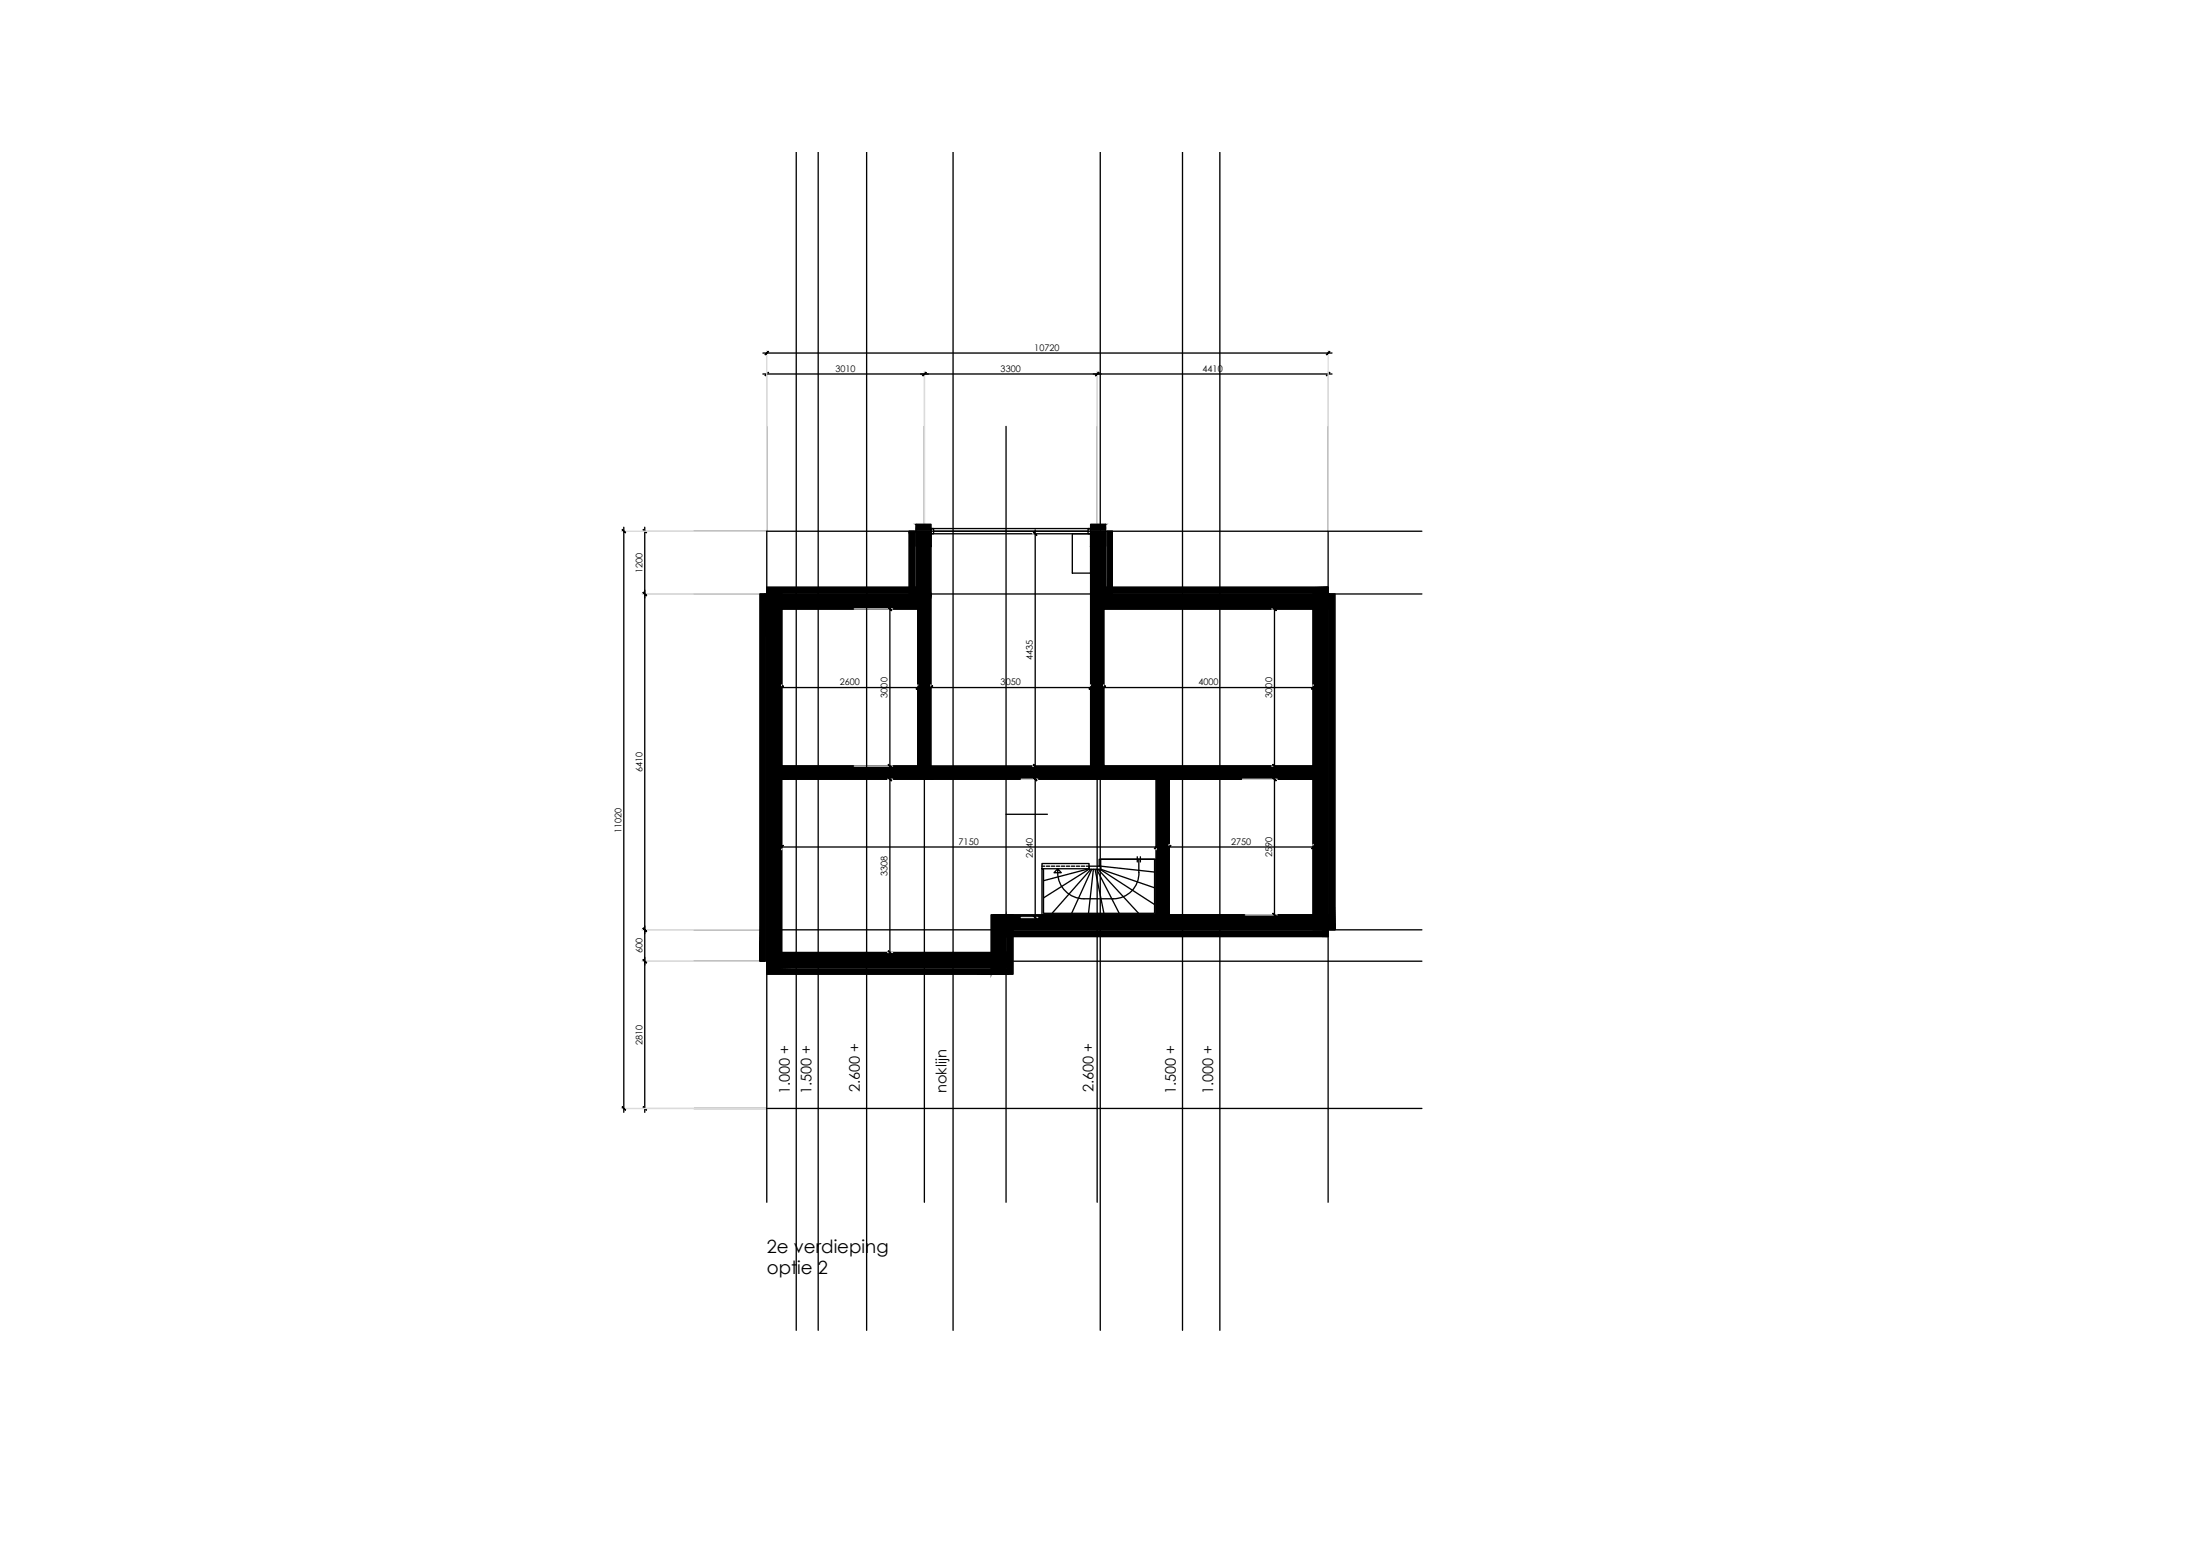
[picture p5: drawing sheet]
<svg xmlns="http://www.w3.org/2000/svg" width="420mm" height="297mm" viewBox="0 0 420 297" stroke-linecap="round" stroke-linejoin="round" font-family="sans-serif">
<!-- layer: 0 -->
<g fill="#000" stroke="#000" stroke-width=".19">
<path d="M146.7 71.1l-.5 .6zM146.1 71.7l.6-.6z"/>
<path d="M146.7 67.1l-.5 .6zM146.1 67.7l.6-.6z"/>
<path d="M176.2 71.7h.1l.5-.6zM176.8 71.1l-.5 .6z"/>
<path d="M176.8 71.1l-.5 .6zM176.2 71.7l.6-.6-.5 .6z"/>
<path d="M209.2 71.7l.6-.6zM209.8 71.1l-.5 .6z"/>
<path d="M209.8 71.1l-.5 .6zM209.8 71.1l-.5 .6z"/>
<path d="M253.3 71.7l.6-.6zM253.9 71.1l-.5 .6z"/>
<path d="M253.3 67.7l.6-.6zM253.9 67.1l-.5 .6z"/>
<path d="M118.8 101.1l.7 .6zM118.9 101.1l.6 .6z"/>
<path d="M122.9 113.1l.6 .6zM122.8 113.1l.7 .6z"/>
<path d="M122.8 101.1l.7 .6zM122.9 101.1l.6 .6z"/>
<path d="M122.8 113.1l.7 .6zM122.8 113.1l.7 .6z"/>
<path d="M169.6 116l.7 .5zM169.6 116l.7 .5z"/>
<path d="M173.6 101.4h1v12zM173.6 101.4v12h1z"/>
<path d="M174.9 101.4v2.8h2.9zM174.9 101.4h2.9v2.8z"/>
<path d="M174.9 100.1v1h2.9zM174.9 100.1h2.9v1z"/>
<path d="M146.4 116.2l28.9-2.8v2.8zM146.4 113.4v2.8l28.9-2.8z"/>
<path d="M146.4 113.1l28.9-1v1zM146.4 112.1v1l28.9-1z"/>
<path d="M174.9 101.4h2.9v12zM174.9 101.4v12h2.9z"/>
<path d="M197.4 101.6l.6 .6zM197.4 101.6l.6 .6z"/>
<path d="M208.3 101.4v12l2.8-12zM211.1 101.4v12h-2.8z"/>
<path d="M208.3 104.2l2.8-2.8v2.8zM208.3 101.4v2.8l2.8-2.8z"/>
<path d="M208.3 101.1l2.8-1v1zM208.3 100.1v1l2.8-1z"/>
<path d="M211.4 101.4v12l1-12zM212.4 101.4v12h-1z"/>
<path d="M243.1 116l.6 .5zM243.1 116l.6 .5z"/>
<path d="M209.5 116.2l44.1-2.8v2.8zM209.5 113.4v2.8l44.1-2.8z"/>
<path d="M209.5 113.1l44.1-1v1zM209.5 112.1v1l44.1-1z"/>
<path d="M149.5 130.9l-.5 .7zM149.5 130.9l-.5 .7z"/>
<path d="M174.9 131.5l.7-.6zM175.6 130.9l-.6 .7z"/>
<path d="M178.1 130.9l-.6 .7zM178.1 130.9l-.6 .7z"/>
<path d="M208 131.5l.6-.6zM208.6 130.9l-.6 .7z"/>
<path d="M211.1 130.9l-.6 .7zM211.1 130.9l-.6 .7z"/>
<path d="M250.5 131.5l.6-.6zM251.1 130.9l-.6 .7z"/>
<path d="M169.7 145.9l.6 .6zM169.6 146l.7 .5z"/>
<path d="M169.6 148.5l.7 .5zM169.6 148.5l.7 .5z"/>
<path d="M149.3 148.8l27.2-2.6v2.6zM149.3 146.2v2.6l27.2-2.6z"/>
<path d="M177.8 113.4l-2.5 32.8h2.5zM175.3 113.4h2.5l-2.5 32.8z"/>
<path d="M197.4 145.9l.6 .6zM197.4 146l.6 .5z"/>
<path d="M197.4 148.5l.6 .5zM197.4 148.5l.6 .5z"/>
<path d="M208.3 113.4l2.5 32.8h-2.5zM208.3 113.4l2.5 32.8v-32.8z"/>
<path d="M176.5 148.8l33-2.6v2.6zM176.5 146.2v2.6l33-2.6z"/>
<path d="M209.5 146.2v2.6h41.3zM209.5 146.2h41.3v2.6z"/>
<path d="M220.8 148.8v25.8l2.5-25.8zM223.3 148.8v25.8h-2.5z"/>
<path d="M243.1 146l.6 .5zM243.1 146l.6 .5z"/>
<path d="M243.1 148.5l.6 .5zM243.1 148.5l.6 .5z"/>
<path d="M122.9 177.2l.6 .6zM122.8 177.2l.7 .6z"/>
<path d="M122.8 177.2l.7 .6zM122.8 177.2l.7 .6z"/>
<path d="M149.5 161.4l-.5 .6zM149.5 161.4l-.5 .6z"/>
<path d="M189.3 174.6v11.4l2.8-11.4zM192.1 174.6v11.4h-2.8z"/>
<path d="M192.4 174.6v11.4l1-11.4zM193.4 174.6v11.4h-1z"/>
<path d="M197.4 174.8l.6 .6zM197.4 174.9l.6 .5z"/>
<path d="M220.5 162l.6-.6zM221.1 161.4l-.6 .6z"/>
<path d="M223.6 161.4l-.6 .6zM223 162l.6-.6z"/>
<path d="M243.1 174.4l.6 .5zM243.1 174.4l.6 .5z"/>
<path d="M250.5 162l.6-.6zM251.1 161.4l-.6 .6z"/>
<path d="M250.8 113.4l2.8 64.1h-2.8zM250.8 113.4l2.8 64.1v-64.1z"/>
<path d="M189.8 174.6l63.8 2.9v-2.9zM189.8 174.6l63.8 2.9h-63.8z"/>
<path d="M189.8 177.8l63.8 1v-1zM189.8 177.8l63.8 1h-63.8z"/>
<path d="M253.9 113.4l1 64.1h-1zM253.9 113.4l1 64.1v-64.1z"/>
<path d="M122.9 183.2l.6 .6zM122.8 183.2l.7 .6z"/>
<path d="M122.8 183.2l.7 .6zM122.8 183.2l.7 .6z"/>
<path d="M146.1 113.4l-1 70.1h1zM145.1 113.4h1l-1 70.1z"/>
<path d="M149.3 113.4l-2.9 70.1h2.9zM146.4 113.4h2.9l-2.9 70.1z"/>
<path d="M169.7 181.5l.6 .6zM169.6 181.6l.7 .5z"/>
<path d="M146.4 181.8l45.7 2.9v-2.9zM146.4 181.8l45.7 2.9h-45.7z"/>
<path d="M146.4 185l45.7 1v-1zM146.4 185l45.7 1h-45.7z"/>
<path d="M118.9 211.3l.6 .6zM118.8 211.3l.7 .6z"/>
<path d="M122.9 211.3l.6 .6zM122.8 211.3l.7 .6z"/>
</g>
<!-- layer: DIMENSION -->
<g fill="none" stroke="#000" stroke-width=".25">
<path d="M152.1 29v225M156.3 29v225M165.5 29v225M182 29v225M210.1 29v225M225.8 29v225M233 29v225M145.7 71.4h108.7M145.7 67.4h108.7M119.1 100.6v111.7M123.1 100.6v111.7M170 115.5v31.5"/>
<path d="M176.5 113.4v32.8M197.7 101.2v45.8M209.5 113.4v32.8M243.4 115.5v31.5M148.5 131.3h27.6M177 131.3h32M210 131.3h41.6M149.3 147.5h101.5M170 148v34.6M192.1 155.4h7.9M197.7 148v27.9M222 148.8v25.8"/>
<path d="M243.4 148v27.4M148.5 161.7h73M222.6 161.7h29"/>
</g>
<!-- layer: 25 -->
<g fill="none" stroke="#000" stroke-width=".25">
<path d="M145.1 113.4h1v70.1h-1zM146.4 113.4h28.9v2.8h-28.9zM146.4 112.1h28.9v1h-28.9zM146.4 113.4h2.9v70.1h-2.9zM173.6 101.4h1v12h-1zM174.9 101.4h2.9v12h-2.9zM174.9 101.4h2.9v2.8h-2.9zM174.9 100.1h2.9v1h-2.9zM175.3 113.4h2.5v32.8h-2.5zM177.8 100.9h30.5v1h-30.5zM177.8 100.9h.5v1h-.5zM178.3 101.4h29.5"/>
<path d="M207.8 100.9h.5v1h-.5zM208.3 113.4h2.5v32.8h-2.5zM208.3 101.4h2.8v12h-2.8zM208.3 101.4h2.8v2.8h-2.8zM208.3 100.1h2.8v1h-2.8zM209.5 113.4h44.1v2.8h-44.1zM209.5 112.1h44.1v1h-44.1zM211.4 101.4h1v12h-1zM250.8 113.4h2.8v64.1h-2.8zM253.9 113.4h1v64.1h-1zM149.3 146.2h27.2v2.6h-27.2zM176.5 146.2h33v2.6h-33z"/>
<path d="M209.5 146.2h41.3v2.6h-41.3zM220.8 148.8h2.5v25.8h-2.5zM189.3 174.6h2.8v11.4h-2.8zM189.8 174.6h63.8v2.9h-63.8zM189.8 177.8h63.8v1h-63.8zM192.4 174.6h1v11.4h-1zM146.4 181.8h45.7v2.9h-45.7zM146.4 185h45.7v1h-45.7z"/>
</g>
<!-- layer: STRAMIEN -->
<path d="M146.4 81.4v148.1M176.5 81.4v148.1M192.1 81.4v148.1M209.5 81.4v148.1M253.6 81.4v148.1M132.5 101.4h139.1M132.5 113.4h139.1M132.5 177.5h139.1M132.5 183.5h139.1M132.5 211.6h139.1" fill="none" stroke="#000" stroke-width=".25"/>
<!-- layer: DIMENSION -->
<g fill="none" stroke="#dbdbdb" stroke-width=".25">
<path d="M146.4 66.9v34.3M176.5 70.9v30.3M209.5 70.9v30.3M253.6 66.9v34.3M118.6 101.4h27.6M122.6 113.4h23.6M163.2 116.2h7.3M197.2 101.9h.2M242.9 116.2h.2M149.3 130.7v.3M175.3 130.7v.3M177.8 130.7v.3"/>
<path d="M208.3 130.7v.3M210.8 130.7v.3M250.8 130.7v.3M163.2 146.2h7.3M169.5 148.8h1M195 148.8h3.2M197.2 146.2h.2M237.3 148.8h6.6M242.9 146.2h.2M122.6 177.5h23.6M149.3 161.9v.3M195 175.2h3.2"/>
<path d="M220.8 161.9v.3M223.3 161.2v.3M237.8 174.6h6.1M250.8 161.2v.3M122.6 183.5h23.6M169.5 181.8h1M118.6 211.6h27.6"/>
</g>
<!-- layer: 0 -->
<g fill="none" stroke="#000" stroke-width=".25">
<path d="M149.3 116.2h26v30h-26zM204.8 101.9h3.5v7.5h-3.5zM210.8 116.2h40v30h-40zM223.3 148.8h27.5v25.8h-27.5zM199 165.8h.3v8.5h21.2v-10.3h-10.3v1.4h-.3v-1.4h10.9v10.6h-21.8zM199 164.8h9v1h-9zM199 165.4h.5M199.8 165.4h.7M200.8 165.4h.6M201.7 165.4h.7M202 165.8l-.7 .8h1.4l-.7-.8a5.1 5.1 0 0 0 5 5.8M202.7 165.4h.6"/>
<path d="M203.7 165.4h.6M204.6 165.4h.6M205.6 165.4h.6M206.5 165.4h.6M207 171.6h5.6M207.5 165.4h.5M208 165.4h2.3v.5h-2.3zM208 165.9l-8.7 5.5M208 165.8l-8.7 2.3M208.3 165.9l-7.4 8.4M208.5 165.9l-3.8 8.4M208.8 165.9l-.9 8.4"/>
<path d="M209.1 165.9l1.7 8.4M209.5 165.9l4.2 8.4M209.7 165.9l7.8 8.4M210.1 165.9l10.4 6.8M210.3 165.4l10.2 1.1M210.3 165.9l10.2 3.6M217.2 163.6v.9M217.5 164v2.6M217.5 166.6a4.9 4.9 0 0 1-4.9 5M217.8 163.6v.9"/>
</g>
<g font-size="3.5">
<text x="146.4" y="239.2">2e verdieping</text>
<text x="146.4" y="243.2">optie 2</text>
</g>
<g font-size="2.8">
<text x="150.8" y="208.9" transform="rotate(-90 150.8 208.9)">1.000 +</text>
<text x="155" y="208.9" transform="rotate(-90 155 208.9)">1.500 +</text>
<text x="164.2" y="208.5" transform="rotate(-90 164.2 208.5)">2.600 +</text>
<text x="180.8" y="208.7" transform="rotate(-90 180.8 208.7)">noklijn</text>
<text x="208.9" y="208.5" transform="rotate(-90 208.9 208.5)">2.600 +</text>
<text x="224.6" y="208.9" transform="rotate(-90 224.6 208.9)">1.500 +</text>
<text x="231.7" y="208.9" transform="rotate(-90 231.7 208.9)">1.000 +</text>
</g>
<g font-size="1.7">
<text x="159.6" y="71">3010</text>
<text x="191.1" y="71">3300</text>
<text x="197.5" y="67">10720</text>
<text x="229.7" y="71">4410</text>
<text x="122.7" y="109.4" transform="rotate(-90 122.7 109.4)">1200</text>
<text x="197.3" y="126" transform="rotate(-90 197.3 126)">4435</text>
<text x="160.4" y="130.8">2600</text>
<text x="191.1" y="130.8">3050</text>
<text x="228.9" y="130.8">4000</text>
<text x="169.5" y="133.2" transform="rotate(-90 169.5 133.2)">3000</text>
<text x="243" y="133.2" transform="rotate(-90 243 133.2)">3000</text>
<text x="122.7" y="147.4" transform="rotate(-90 122.7 147.4)">6410</text>
<text x="118.7" y="159" transform="rotate(-90 118.7 159)">11020</text>
<text x="183.1" y="161.2">7150</text>
<text x="235.1" y="161.2">2750</text>
<text x="169.5" y="167.2" transform="rotate(-90 169.5 167.2)">3308</text>
<text x="197.3" y="163.9" transform="rotate(-90 197.3 163.9)">2640</text>
<text x="243" y="163.6" transform="rotate(-90 243 163.6)">2590</text>
<text x="122.7" y="182" transform="rotate(-90 122.7 182)">600</text>
<text x="122.7" y="199.5" transform="rotate(-90 122.7 199.5)">2810</text>
</g>
</svg>
